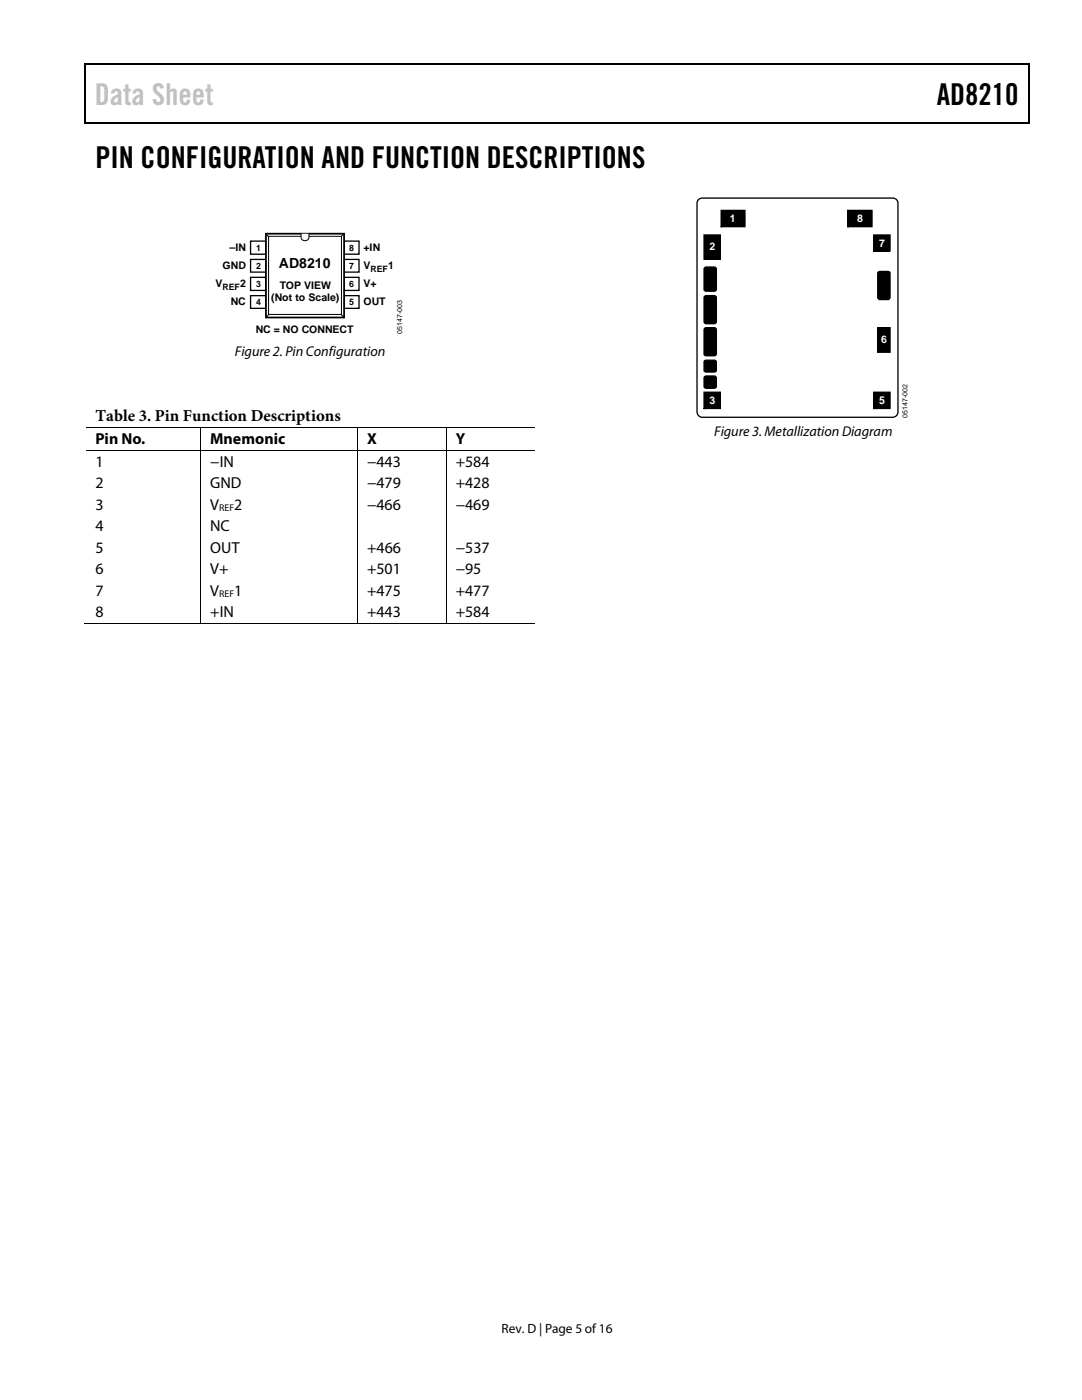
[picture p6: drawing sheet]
<svg xmlns="http://www.w3.org/2000/svg" width="216mm" height="279mm" viewBox="0 0 216 279" stroke-linecap="round" stroke-linejoin="round" font-family="sans-serif">
<path d="M16.9 12.7h.2v1h-.2zM16.9 12.7h.2v.3h-.2zM82.5 12.7h.3v.3h-.3zM205.1 12.7h.3v1h-.3zM205.1 12.7h.3v.3h-.3zM16.9 24.4h.2v.2h-.2zM82.3 24.4h.2v.2h-.2zM205.1 24.4h.3v.2h-.3z" fill="#000"/>
<path d="M17 13.7v10.7M17.1 12.8h65.4M82.8 12.8h122.3M205.2 13.7v10.7M17.1 24.5h188" fill="none" stroke="#000" stroke-width=".25"/>
<path d="M50 48.1h3.1v2.6h-3.1z" fill="#fff"/>
<path d="M50 48.1h3.1v2.6h-3.1z" fill="none" stroke="#000" stroke-width=".26"/>
<path d="M50 51.8h3.1v2.5h-3.1z" fill="#fff"/>
<path d="M50 51.8h3.1v2.5h-3.1z" fill="none" stroke="#000" stroke-width=".26"/>
<path d="M50 55.3h3.1v2.7h-3.1z" fill="#fff"/>
<path d="M50 55.3h3.1v2.7h-3.1z" fill="none" stroke="#000" stroke-width=".26"/>
<path d="M50 59h3.1v2.5h-3.1z" fill="#fff"/>
<path d="M50 59h3.1v2.5h-3.1z" fill="none" stroke="#000" stroke-width=".26"/>
<path d="M68.6 48.1h3v2.6h-3z" fill="#fff"/>
<path d="M68.6 48.1h3v2.6h-3z" fill="none" stroke="#000" stroke-width=".26"/>
<path d="M68.6 51.8h3v2.5h-3z" fill="#fff"/>
<path d="M68.6 51.8h3v2.5h-3z" fill="none" stroke="#000" stroke-width=".26"/>
<path d="M68.6 55.3h3v2.7h-3z" fill="#fff"/>
<path d="M68.6 55.3h3v2.7h-3z" fill="none" stroke="#000" stroke-width=".26"/>
<path d="M68.6 59h3v2.5h-3z" fill="#fff"/>
<path d="M68.6 59h3v2.5h-3z" fill="none" stroke="#000" stroke-width=".26"/>
<path d="M53.1 46.6h15.6v16.8h-15.6z" fill="#fff"/>
<path d="M53.1 46.6h15.6v16.8h-15.6z" fill="none" stroke="#000" stroke-width=".35"/>
<path d="M53.6 47.2h14.5v15.6h-14.5z" fill="none" stroke="#000" stroke-width=".2"/>
<path d="M60.1 46.6h1.6v.7a.79 .79 0 0 1-.8 .7 .79 .79 0 0 1-.8-.7z" fill="#fff"/>
<g fill="none" stroke="#000" stroke-width=".2">
<path d="M53.1 46.6l.4 .6M60.1 46.6v.7a.79 .79 0 0 0 .8 .7 .79 .79 0 0 0 .8-.7v-.7M68.6 46.6l-.5 .6M53.6 62.8l-.4 .6M68.1 62.8l.5 .5M17.1 85.4h22.9M17.1 89.9h22.9M40 85.5v4.3M40 90v34.4M40.1 85.4h31.1M40.1 89.9h31.1M71.3 85.5v4.3"/>
<path d="M71.3 90v34.4M71.4 85.4h17.5M71.4 89.9h17.5M89 85.5v4.3M89 90v34.4M89.1 85.4h17.6M89.1 89.9h17.6M16.9 124.5h23.1M40.1 124.5h31.1M71.4 124.5h17.5M89.1 124.5h17.6"/>
</g>
<path d="M40 85.3h.1v.2h-.1zM40 89.8h.1v.2h-.1zM71.2 85.3h.2v.2h-.2zM71.2 89.8h.2v.2h-.2zM88.9 85.3h.2v.2h-.2zM88.9 89.8h.2v.2h-.2zM40 124.4h.1v.2h-.1zM71.2 124.4h.2v.2h-.2zM88.9 124.4h.2v.2h-.2z" fill="#000"/>
<path d="M139.3 39.9l.5-.3 .3-.1h38a1.01 1.01 0 0 1 1.1 1.1v41.6a1.07 1.07 0 0 1-1.1 1.1h-38a1.08 1.08 0 0 1-1-1.2v-41.5z" fill="#fff" stroke="#000" stroke-width=".26"/>
<path d="M140.5 46.9h3.2v4.8h-3.2zM143.9 42h4.7v3.2h-4.7zM169.2 42h4.8v3.2h-4.8zM174.4 46.9h3.2v3.2h-3.2zM175.1 65.4h2.5v4.9h-2.5zM140.5 78.3h3.2v3.2h-3.2zM174.4 78.3h3.2v3.2h-3.2z" fill="#000"/>
<g fill="none" stroke="#000" stroke-width=".26">
<path d="M140.5 46.9h3.2v4.8h-3.2zM140.5 53.5l.4-.2h1.6l.4 .2v4.3l-.2 .3h-1.8l-.4-.2zM140.5 59.2l.4-.2h1.6l.4 .2v5l-.2 .3-1.8 .1-.4-.2zM143.9 42h4.7v3.2h-4.7zM143.9 45.2h.1M169.2 42h4.8v3.2h-4.8zM169.2 45.2h.1M174.4 46.9h3.2v3.2h-3.2zM174.4 50.1h.1M175.2 54.4l.4-.2h1.6l.3 .2 .1 4.9-.4 .5h-1.6l-.4-.3zM140.5 78.3h3.2v3.2h-3.2zM140.5 65.6l.4-.2h1.6l.4 .2v5.1l-.2 .3h-1.8l-.4-.2z"/>
<path d="M140.5 75.2l.4-.2 1.8 .1 .2 .4v1.8l-.4 .2h-1.6l-.4-.2zM140.5 72.1l.4-.2h1.6l.4 .2v2l-.4 .1h-1.6l-.4-.1zM174.4 78.3h3.2v3.2h-3.2zM175.1 65.4h2.5v4.9h-2.5zM140.5 81.5h.1M174.4 81.5h.1"/>
</g>
<g fill="#000">
<path d="M140.5 53.5l.4-.2h1.6l.4 .2v4.3l-.2 .3h-1.8l-.4-.2z" fill-rule="evenodd"/>
<path d="M140.5 59.2l.4-.2h1.6l.4 .2v5l-.2 .3-1.8 .1-.4-.2z" fill-rule="evenodd"/>
<path d="M175.2 54.4l.4-.2h1.6l.3 .2 .1 4.9-.4 .5h-1.6l-.4-.3z" fill-rule="evenodd"/>
<path d="M140.5 65.6l.4-.2h1.6l.4 .2v5.1l-.2 .3h-1.8l-.4-.2z" fill-rule="evenodd"/>
<path d="M140.5 75.2l.4-.2 1.8 .1 .2 .4v1.8l-.4 .2h-1.6l-.4-.2z" fill-rule="evenodd"/>
<path d="M140.5 72.1l.4-.2h1.6l.4 .2v2l-.4 .1h-1.6l-.4-.1z" fill-rule="evenodd"/>
</g>
<text font-size="6" fill="#c1c1c1" x="18.9" y="20.9">Data Sheet</text>
<g font-size="6">
<text x="186.9" y="20.9">AD8210</text>
<text x="19" y="33.6">PIN CONFIGURATION AND FUNCTION DESCRIPTIONS</text>
</g>
<text font-size="3.3" x="19" y="84.1">Table 3. Pin Function Descriptions</text>
<g font-size="3.2">
<text x="19" y="88.7">Pin No.</text>
<text x="42" y="88.7">Mnemonic</text>
<text x="73.2" y="88.7">X</text>
<text x="90.9" y="88.7">Y</text>
<text x="19" y="93.2">1</text>
<text x="42" y="93.2">−IN</text>
<text x="73.2" y="93.2">−443</text>
<text x="90.9" y="93.2">+584</text>
<text x="19" y="97.5">2</text>
<text x="19" y="101.7">3</text>
<text x="42" y="97.5">GND</text>
<text x="42" y="101.7">V</text>
<text x="46.7" y="101.7">2</text>
<text x="73.2" y="101.7">−466</text>
<text x="73.2" y="97.5">−479</text>
<text x="90.9" y="101.7">−469</text>
<text x="90.9" y="97.5">+428</text>
<text x="19" y="106">4</text>
<text x="42" y="106">NC</text>
<text x="19" y="110.3">5</text>
<text x="42" y="110.3">OUT</text>
<text x="73.2" y="110.3">+466</text>
<text x="90.9" y="110.3">−537</text>
<text x="19" y="114.6">6</text>
<text x="19" y="118.9">7</text>
<text x="42" y="114.6">V+</text>
<text x="42" y="118.9">V</text>
<text x="46.7" y="118.9">1</text>
<text x="73.2" y="118.9">+475</text>
<text x="73.2" y="114.6">+501</text>
<text x="90.9" y="118.9">+477</text>
<text x="90.9" y="114.6">−95</text>
<text x="19" y="123.2">8</text>
<text x="42" y="123.2">+IN</text>
<text x="73.2" y="123.2">+443</text>
<text x="90.9" y="123.2">+584</text>
</g>
<g font-size="2.8">
<text x="55.7" y="53.4">AD8210</text>
<text x="46.9" y="71.1">Figure 2. Pin Configuration</text>
<text x="142.5" y="87">Figure 3. Metallization Diagram</text>
</g>
<text font-size="2.7" x="100.1" y="266">Rev. D | Page 5 of16</text>
<g font-size="2.1" fill="#fff">
<text x="145.7" y="44.3">1</text>
<text x="171" y="44.3">8</text>
<text x="141.6" y="49.9">2</text>
<text x="175.4" y="49.2">7</text>
<text x="175.8" y="68.4">6</text>
<text x="141.6" y="80.6">3</text>
<text x="175.4" y="80.6">5</text>
</g>
<g font-size="2.1">
<text x="44.4" y="53.7">GND</text>
<text x="45.8" y="50.1">–IN</text>
<text x="72.5" y="53.7">V</text>
<text x="72.5" y="50.1">+IN</text>
<text x="77.4" y="53.7">1</text>
<text x="43" y="57.3">V</text>
<text x="47.9" y="57.3">2</text>
<text x="55.8" y="57.6">TOP VIEW</text>
<text x="72.5" y="57.3">V+</text>
<text x="46.1" y="60.9">NC</text>
<text x="54.1" y="60.1">(Not to Scale)</text>
<text x="72.5" y="60.9">OUT</text>
<text x="51" y="66.5">NC = NO CONNECT</text>
</g>
<g font-size="1.9">
<text x="43.7" y="101.9">REF</text>
<text x="43.7" y="119.1">REF</text>
</g>
<g font-size="1.7">
<text x="51.1" y="50.1">1</text>
<text x="51.1" y="53.7">2</text>
<text x="69.7" y="53.7">7</text>
<text x="69.7" y="50.1">8</text>
<text x="44.4" y="57.8">REF</text>
<text x="51.1" y="57.3">3</text>
<text x="69.7" y="57.3">6</text>
<text x="73.9" y="54.2">REF</text>
<text x="51.1" y="60.9">4</text>
<text x="69.7" y="60.9">5</text>
</g>
<g font-size="1.4">
<text x="80.3" y="66.6" transform="rotate(-90 80.3 66.6)">05147-003</text>
<text x="181.1" y="83.4" transform="rotate(-90 181.1 83.4)">05147-002</text>
</g>
</svg>
